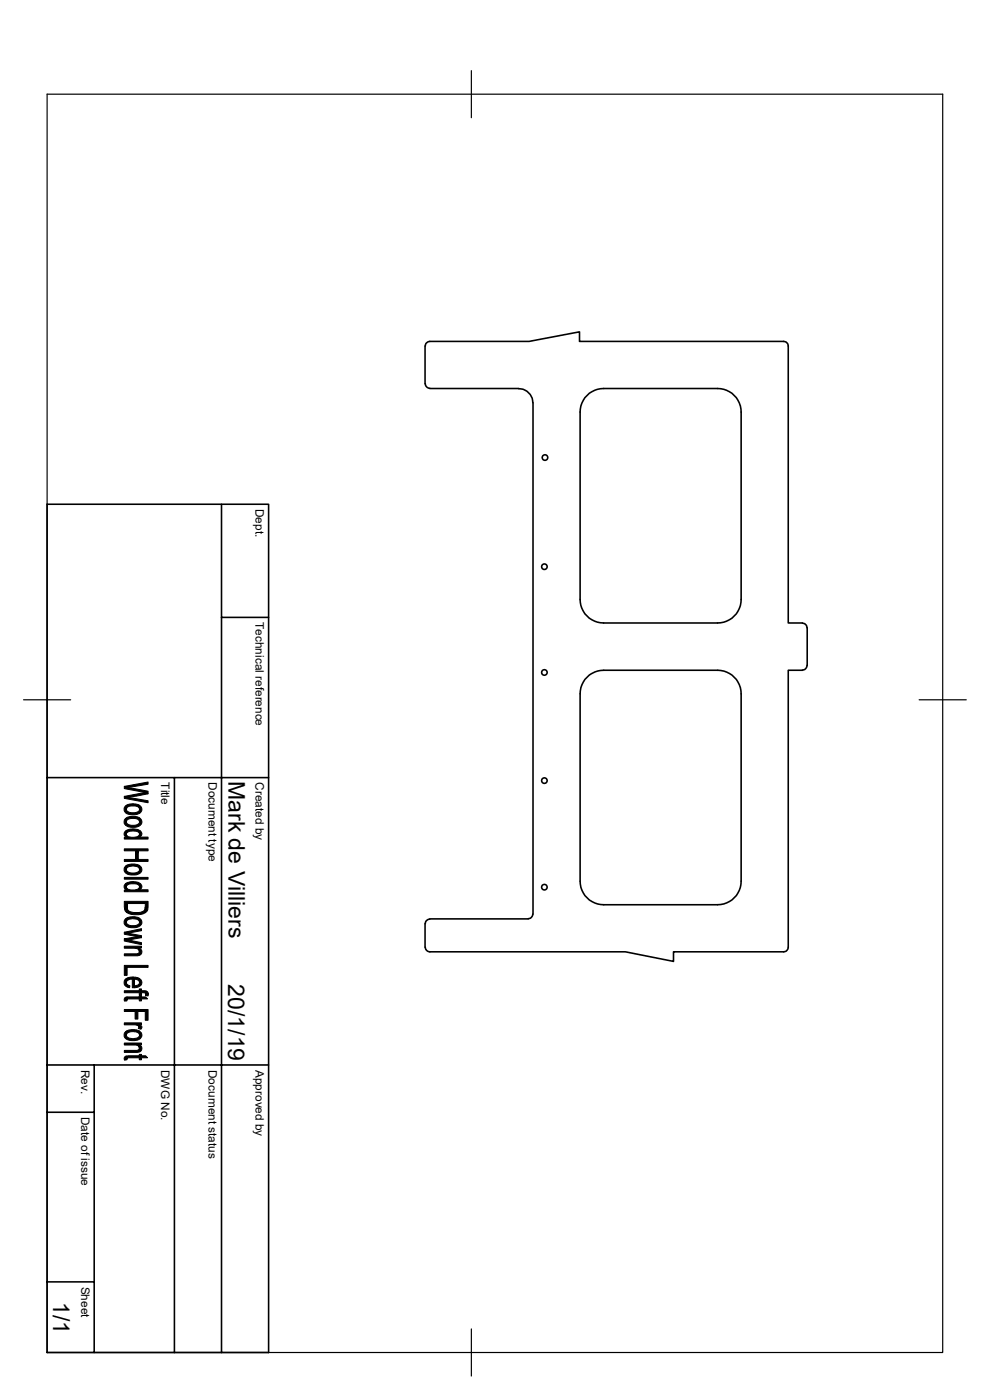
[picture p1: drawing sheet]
<svg xmlns="http://www.w3.org/2000/svg" width="210mm" height="297mm" viewBox="0 0 210 297" stroke-linecap="round" stroke-linejoin="round" font-family="sans-serif">
<g fill="none" stroke="#000" stroke-width=".34">
<path d="M90.2 73.4v8M90.2 73.4l.3-.7 .7-.3h21l10.7-2v2h43.3l.6 .2 .3 .3 .1 .5v58.8h3M90.2 81.4l.3 .7 .7 .3M91.2 82.4h18.9M110.1 82.5a3 3 0 0 1 2.9 2.9M113.1 85.4v108.5M125 83.4a5.3 5.3 0 0 1 3.1-1h24.1a5.1 5.1 0 0 1 5 5v39.8a5.1 5.1 0 0 1-5 5h-24.1a5.1 5.1 0 0 1-5-5v-39.8a5.1 5.1 0 0 1 1.9-4zM10 107h47v179.9h-47zM47 107v179.9M47 131h10M170.2 132.2l.5 .1 .4 .4 .1 .5M171.2 133.2v8"/>
<path d="M125 143.2a5.3 5.3 0 0 1 3.1-1h24.1a5.1 5.1 0 0 1 5 5v39.7a5.1 5.1 0 0 1-5 5h-24.1a5.1 5.1 0 0 1-5-5v-39.7a5.1 5.1 0 0 1 1.9-4zM170.2 142.2h-3v58.8l-.1 .4-.3 .4-.6 .1h-23.3v2.1l-10.2-2.1h-41.5l-.7-.3-.3-.6M171.2 141.2l-.1 .4-.4 .4-.5 .2M10 165h47M37 165v121.9M90.2 196v5M91.2 195l-.5 .1-.4 .4-.1 .5M91.2 194.9h20.9M113 193.9l-.3 .7-.6 .3M10 236h10M10 225.9h47M20 225.9v61"/>
<path d="M10 271.9h10"/>
<circle cx="115.6" cy="97.1" r=".59"/>
<circle cx="115.5" cy="120.2" r=".59"/>
<circle cx="115.5" cy="142.7" r=".59"/>
<circle cx="115.5" cy="165.6" r=".59"/>
<circle cx="115.5" cy="188.2" r=".59"/>
</g>
<path d="M10 20h190v266.9h-190zM100 15v10M5 148.5h10M195 148.5h10M100 281.9v10" fill="none" stroke="#000" stroke-width=".25"/>
<g fill="#000" stroke="#000" stroke-width=".21">
<path d="M26.5 176.4l.3-.2v1.4a.74 .74 0 0 1-.3-1.2z" fill-rule="evenodd"/>
<path d="M26.8 170.9l.2-.2a3.3 3.3 0 0 1 2.6 .2v.8a1.53 1.53 0 0 0-2-.7l-.5 .2-.3 .5z" fill-rule="evenodd"/>
<path d="M26.8 173.5l.5-.2a2.86 2.86 0 0 1 2.3 .2v.9a1.3 1.3 0 0 0-1.7-.7l-.7 .1-.4 .6z" fill-rule="evenodd"/>
<path d="M26.6 171l.2-.1v.8a1.69 1.69 0 0 0 2.2 .6l.6-.5v-.9a1.07 1.07 0 0 1 .4 1.2 1.07 1.07 0 0 1-1.2 .7 1.99 1.99 0 0 1-2.5-.9l.1-.6z" fill-rule="evenodd"/>
<path d="M26.6 173.7l.2-.2v.9a1.69 1.69 0 0 0 2.2 .6l.6-.5v-1a1.07 1.07 0 0 1 .4 1.3 1.07 1.07 0 0 1-1.2 .7 1.99 1.99 0 0 1-2.5-1l.1-.5z" fill-rule="evenodd"/>
<path d="M26.8 176.2l.4-.2a2.63 2.63 0 0 1 2.8 .5l.1 .6-.5 .5v-.6a1.32 1.32 0 0 0-1.7-.7l-.7 .2-.4 .5z" fill-rule="evenodd"/>
<path d="M26.4 166.8l5-.9v.5l-4.2 .6z" fill-rule="evenodd"/>
<path d="M26.4 166.8l5 1.1v.5l-.6-.3-4.4-.8z" fill-rule="evenodd"/>
<path d="M26.4 169l4.4-.9 .6 .3-4.3 .8z" fill-rule="evenodd"/>
<path d="M26.4 169l5 .9v.4l-5-.9z" fill-rule="evenodd"/>
<path d="M26.4 177.6h.4v-.4a2.04 2.04 0 0 0 2.8-.2v.6h1.8v.4h-5z" fill-rule="evenodd"/>
<path d="M26.4 186.1h5v.4h-5z" fill-rule="evenodd"/>
<path d="M26.5 187.6l.3-.2v1.4l-.5-.5v-.4z" fill-rule="evenodd"/>
<path d="M26.8 183.6h.1a3.5 3.5 0 0 1 2.7 0v.9a1.44 1.44 0 0 0-2-.7l-.5 .2-.3 .5z" fill-rule="evenodd"/>
<path d="M26.8 194.8l.5-.2a2.86 2.86 0 0 1 2.3 .2v.9a1.3 1.3 0 0 0-1.7-.8l-.7 .2-.4 .6z" fill-rule="evenodd"/>
<path d="M26.4 197.8l3.6-.8v.4l-2.9 .6z" fill-rule="evenodd"/>
<path d="M26.4 197.8l3.6 .7v.4l-3.6-.7z" fill-rule="evenodd"/>
<path d="M26.4 199.2l2.8-.5 .8 .2-2.8 .5z" fill-rule="evenodd"/>
<path d="M26.7 183.7l.1 .8a1.69 1.69 0 0 0 2.2 .6l.6-.5v-1a1.04 1.04 0 0 1 .5 1.2 1.04 1.04 0 0 1-1 .7 2.37 2.37 0 0 1-2.8-.8l.1-.6z" fill-rule="evenodd"/>
<path d="M26.8 187.4l.4-.2a2.53 2.53 0 0 1 2.8 .6l.1 .4-.1 .3-.4 .3v-.7a1.32 1.32 0 0 0-1.7-.6l-.7 .2-.4 .4z" fill-rule="evenodd"/>
<path d="M26.6 194.9l.2-.1v.9a1.69 1.69 0 0 0 2.2 .6l.6-.5v-1a1.02 1.02 0 0 1 .5 1.2 1.02 1.02 0 0 1-1 .7 2.37 2.37 0 0 1-2.8-.8l.1-.6z" fill-rule="evenodd"/>
<path d="M27 191.7v.7a1.31 1.31 0 0 0 1.6 1.2 1.94 1.94 0 0 0 2.2-.8v-.4l.1 1.2a4.5 4.5 0 0 1-3.9 0z" fill-rule="evenodd"/>
<path d="M26.4 182.3h2.3l.6-1.8v1.8h2.1v.5h-5z" fill-rule="evenodd"/>
<path d="M26.4 180.1h5v.4h-2.1l-.6 1.8v-1.8h-2.3z" fill-rule="evenodd"/>
<path d="M26.4 188.8h.4v-.5a2.04 2.04 0 0 0 2.8-.1v.6h1.8v.4h-5z" fill-rule="evenodd"/>
<path d="M26.4 191.2h5l-.1 1.8-.4 .6-.1-1.9h-3.8v1.9l-.4-.3-.2-.4z" fill-rule="evenodd"/>
<path d="M26.5 211.7l.4-.2v.8l-.5 .1z" fill-rule="evenodd"/>
<path d="M26.8 207.6v1.1l.8 .4-.1 .5a1.08 1.08 0 0 1-1.1-.8 1.08 1.08 0 0 1 .4-1.2z" fill-rule="evenodd"/>
<path d="M29.5 201.1v.7z" fill-rule="evenodd"/>
<path d="M26.8 207.6a3.1 3.1 0 0 1 2.8 0v.8l-.3-.5-.8-.2v1.8h-.4v-1.8l-.8 .1-.4 .4-.1 .2z" fill-rule="evenodd"/>
<path d="M26.8 218.8l.6-.3a3.2 3.2 0 0 1 2.2 .2v.9a1.66 1.66 0 0 0-2.3-.6l-.3 .2-.2 .4z" fill-rule="evenodd"/>
<path d="M26.4 199.2l3.6 .8v.4l-3.6-.8z" fill-rule="evenodd"/>
<path d="M26.4 200.7h3.6v.4h-.5v.5l-.6-.4h-2.5z" fill-rule="evenodd"/>
<path d="M26.4 217h3.6v.4h-.5v.5l-.2-.3-.6-.2h-2.3z" fill-rule="evenodd"/>
<path d="M26.4 202.4h2.5a.52 .52 0 0 0 .6-.6l.1-.6a.84 .84 0 0 1 .4 1.1 .84 .84 0 0 1-1 .5h-2.6z" fill-rule="evenodd"/>
<path d="M28.5 207.7v1.4h.2l.8-.4 .1-1.1a1.03 1.03 0 0 1 .4 1.2 1.03 1.03 0 0 1-1 .7l-.5 .1z" fill-rule="evenodd"/>
<path d="M29.5 217.4l.6 .4-.2 .6-.6-.2z" fill-rule="evenodd"/>
<path d="M26.5 219l.3-.2v.8a1.6 1.6 0 0 0 2.2 .7l.6-.5v-1.1a1.11 1.11 0 0 1 .4 1.4 1.11 1.11 0 0 1-1.3 .6 1.87 1.87 0 0 1-2.4-.9z" fill-rule="evenodd"/>
<path d="M26.4 210.2h3.1v-.4h.5v.4h.9v.7v-.2l-.3-.1h-.6v.5h-.5v-.5h-3.1z" fill-rule="evenodd"/>
<path d="M26.9 211.5h2.6v-.3h.5v.3h.9l.4 .4h-1.3v.4h-.5v-.4h-2.4l-.2 .2z" fill-rule="evenodd"/>
<path d="M26.4 204.8h5v.4h-4.4v1.7h-.6z" fill-rule="evenodd"/>
<path d="M26.4 214.2h5v2.3h-.6v-1.9h-1.5v1.6h-.6v-1.6h-2.3z" fill-rule="evenodd"/>
<path d="M30.9 210.2l.4 .2 .2 .4-.1 .5-.5-.1z" fill-rule="evenodd"/>
<path d="M26.6 224.1l.3-.1v.8l-.5 .1v-.5z" fill-rule="evenodd"/>
<path d="M29.5 221.7v.6z" fill-rule="evenodd"/>
<path d="M26.4 221.3h3.6v.4h-.5v.4l-.2-.2-.5-.2h-2.4z" fill-rule="evenodd"/>
<path d="M26.4 222.8h2.5a.52 .52 0 0 0 .6-.5l.1-.6a.84 .84 0 0 1 .4 1.1 .84 .84 0 0 1-1 .5h-2.6z" fill-rule="evenodd"/>
<path d="M26.9 224h2.6v-.3h.5v.3h.9l.4 .4h-1.3v.4h-.5v-.4h-2.3l-.3 .3z" fill-rule="evenodd"/>
</g>
<g font-size="4.9">
<text x="48.5" y="165.6" transform="rotate(90 48.5 165.6)">Mark de Villiers</text>
<text x="48.4" y="208.8" transform="rotate(90 48.4 208.8)">20/1/19</text>
<text x="11.3" y="276.2" transform="rotate(90 11.3 276.2)">1/1</text>
</g>
<g font-size="2.5">
<text x="54.2" y="108" transform="rotate(90 54.2 108)">Dept.</text>
<text x="54.2" y="132" transform="rotate(90 54.2 132)">Technical reference</text>
<text x="34.2" y="165.9" transform="rotate(90 34.2 165.9)">Title</text>
<text x="44.2" y="165.9" transform="rotate(90 44.2 165.9)">Document type</text>
<text x="54.2" y="165.9" transform="rotate(90 54.2 165.9)">Created by</text>
<text x="17.2" y="227" transform="rotate(90 17.2 227)">Rev.</text>
<text x="34.2" y="226.9" transform="rotate(90 34.2 226.9)">DWG No.</text>
<text x="44.2" y="226.9" transform="rotate(90 44.2 226.9)">Document status</text>
<text x="54.2" y="226.9" transform="rotate(90 54.2 226.9)">Approved by</text>
<text x="17.2" y="236.9" transform="rotate(90 17.2 236.9)">Date of issue</text>
<text x="17.2" y="272.9" transform="rotate(90 17.2 272.9)">Sheet</text>
</g>
</svg>
